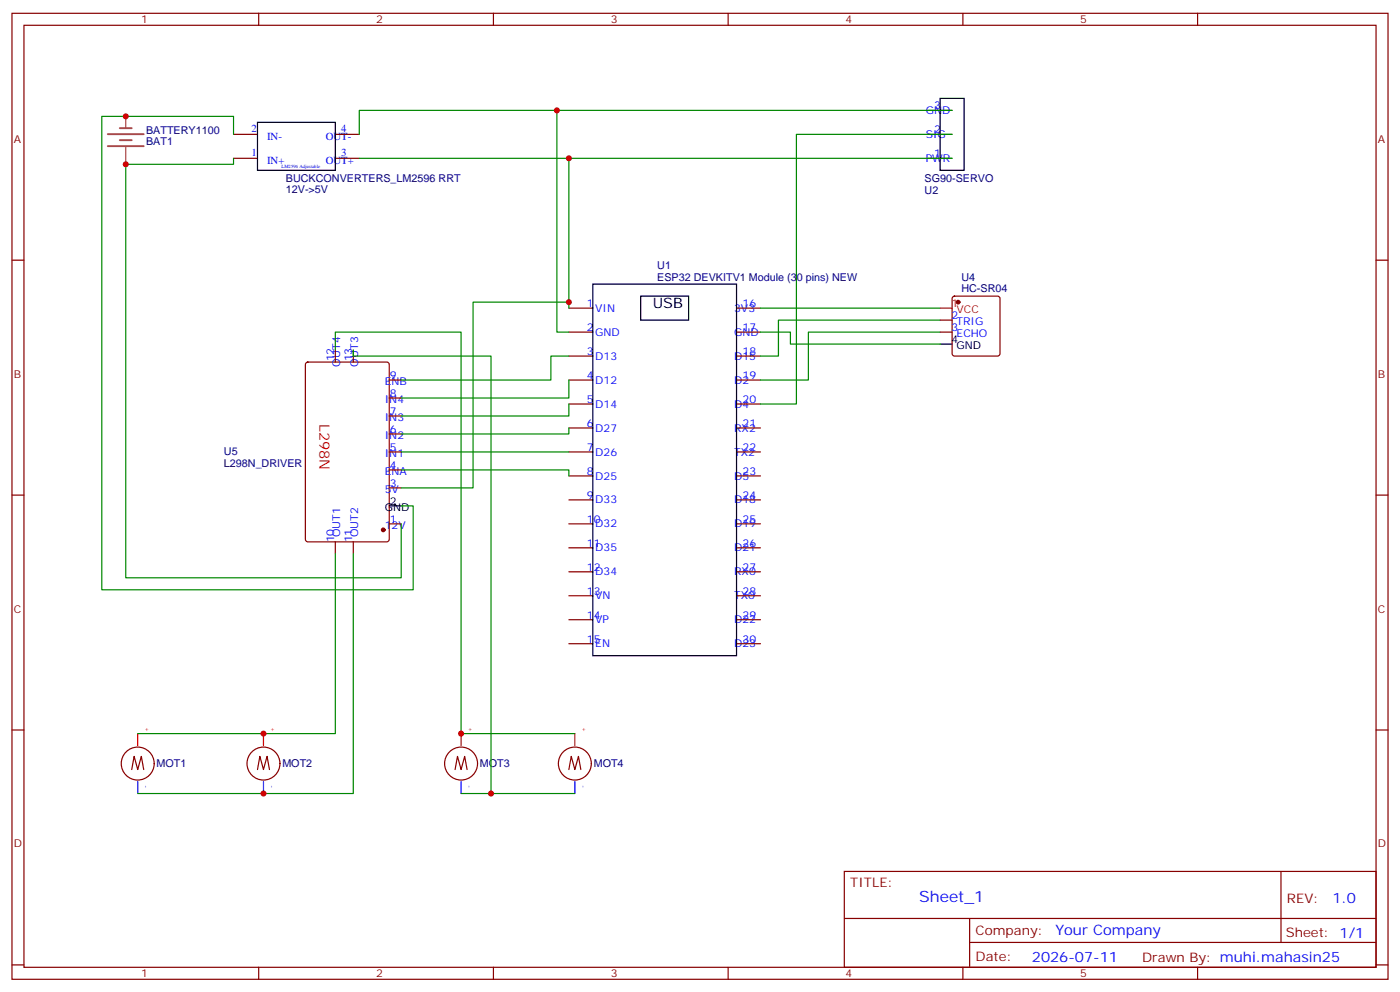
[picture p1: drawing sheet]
<svg xmlns="http://www.w3.org/2000/svg" width="412mm" height="292mm" viewBox="0 0 412 292" stroke-linecap="round" stroke-linejoin="round" font-family="sans-serif">
<g fill="none" stroke="#870000" stroke-width=".35">
<path d="M3.5 3.9h405.4v284.4h-405.4zM7.1 7.4h398.2v277.3h-398.2zM76.2 3.9v3.5M145.3 3.9v3.5M214.5 3.9v3.5M283.6 3.9v3.5M352.8 3.9v3.5M68.8 39.5h7M98.8 39.5h7M273.4 39.5h7.1M273.4 32.5h7.1M68.8 46.6h7"/>
<path d="M98.8 46.6h7M273.4 46.6h7.1M3.5 76.6h3.6M405.3 76.6h3.6M167.6 90.7h7M167.6 97.8h7M217 90.7h7M217 97.8h7M276.9 97.8h3.6M276.9 94.2h3.6M280.7 87.4l.5-.2h12.7l.5 .2 .2 .5v16.2l-.3 .5-.4 .2h-12.7l-.5-.2-.2-.5v-16.2zM90.2 106.8l.5-.2h23.2l.7 .4 .1 51.8-.5 .6-23.5 .1-.7-.5v-51.7z"/>
<path d="M98.8 103v3.6M104.1 103v3.6M114.7 111.9h3.5M114.7 117.2h3.5M167.6 104.8h7M167.6 111.9h7M167.6 118.9h7M217 104.8h7M217 111.9h7M217 118.9h7M114.7 133h3.5M114.7 138.3h3.5"/>
<path d="M114.7 127.7h3.5M114.7 122.4h3.5M167.6 126h7M167.6 133h7M217 126h7M217 133h7M3.5 145.7h3.6M98.8 159.5v3.5M104.1 159.5v3.5M114.7 154.2h3.5M114.7 143.6h3.5M167.6 140.1h7"/>
<path d="M167.6 147.1h7M167.6 154.2h7M217 140.1h7M217 147.1h7M217 154.2h7M405.3 145.7h3.6M167.6 161.3h7M167.6 168.3h7M167.6 175.4h7M217 161.3h7M217 168.3h7M217 175.4h7"/>
<path d="M167.6 182.4h7M167.6 189.5h7M217 182.4h7M217 189.5h7M3.5 214.9h3.6M405.3 214.9h3.6M38.8 226.5l.7-3.9 1.1 3.9 1-3.9 .7 3.9M75.8 226.5l.8-3.9 1 3.9 1.1-3.9 .7 3.9M134.1 226.5l.7-3.9 1 3.9 1.1-3.9 .7 3.9M167.6 226.5l.7-3.9 1 3.9 1.1-3.9 .7 3.9M248.7 256.5h156.6v28.2h-156.6zM377.3 256.5v20.9"/>
<path d="M248.7 270.4h156.5M285.6 277.4h119.6M285.6 270.4v14.1M3.5 284h3.6M76.2 284.7v3.6M145.3 284.7v3.6M214.5 284.7v3.6M283.6 284.7v3.6M352.8 284.7v3.6M405.3 284h3.6"/>
<circle cx="40.6" cy="224.8" r="4.9"/>
<circle cx="77.6" cy="224.8" r="4.9"/>
<circle cx="135.8" cy="224.8" r="4.9"/>
<circle cx="169.3" cy="224.8" r="4.9"/>
</g>
<path d="M75.8 36h23v14.1h-23zM276.9 29h7.1v21.1h-7.1zM174.6 83.6h42.4v109.4h-42.4zM188.7 87.2h14.1v7h-14.1zM276.9 101.3h3.6M114.7 148.9h3.5" fill="none" stroke="#000" stroke-width=".35"/>
<path d="M31.7 39.5h10.6M35.3 37.7h3.5M31.7 43h10.6M35.3 41.3h3.5" fill="none" stroke="#a64a4a" stroke-width=".56"/>
<path d="M37 34.3v3.4M37 43.4v1.4M37 44.9v3.5" fill="none" stroke="#a64a4a" stroke-width=".35"/>
<g fill="#870000" stroke="#870000" stroke-width=".35">
<circle cx="282.2" cy="88.9" r=".53"/>
<circle cx="112.9" cy="156" r=".53"/>
</g>
<path d="M276.9 90.7h3.6M40.6 215.9v3.6M77.6 215.9v3.6M135.8 215.9v3.6M169.3 215.9v3.6" fill="none" stroke="#f00" stroke-width=".35"/>
<path d="M40.6 230v3.6M77.6 230v3.6M135.8 230v3.6M169.3 230v3.6" fill="none" stroke="#00f" stroke-width=".35"/>
<g fill="none" stroke="#008700" stroke-width=".35">
<path d="M68.8 39.5v-5.2h-38.8v139.3h91.7v-24.7h-3.5M164 32.5v65.3h3.6M280.5 32.5h-174.7v7M280.5 39.5h-45.9v79.4h-10.6M68.8 46.6v1.8h-31.8v121.7h81.2v-15.9M105.8 46.6h174.7M167.6 46.6v44.1M167.6 88.9h-28.3v54.7h-21.1M224 97.8h8.8v3.5h44.1M224 90.7h52.9M276.9 94.2h-47.6v10.6h-5.3M276.9 97.8h-38.8v14.1h-14.1"/>
<path d="M98.8 103v-5.2h37v118.1h33.5M104.1 103v1.8h40.5v128.8M167.6 118.9v3.5h-49.4M167.6 111.9v5.3h-49.4M167.6 104.8h-5.3v7.1h-44.1M118.2 138.3h49.4v1.8M118.2 133h49.4M167.6 126v1.7h-49.4M98.8 163v52.9h-58.2M104.1 163v70.6h-63.5M135.8 233.6h33.5"/>
</g>
<g fill="#c00">
<circle cx="37" cy="48.4" r=".88"/>
<circle cx="164" cy="32.5" r=".88"/>
<circle cx="167.6" cy="46.6" r=".88"/>
<circle cx="37" cy="34.3" r=".88"/>
<circle cx="167.6" cy="88.9" r=".88"/>
<circle cx="77.6" cy="215.9" r=".88"/>
<circle cx="77.6" cy="233.6" r=".88"/>
<circle cx="135.8" cy="215.9" r=".88"/>
<circle cx="144.6" cy="233.6" r=".88"/>
</g>
<text font-size="4.6" fill="#00f" x="270.8" y="265.5">Sheet_1</text>
<text font-size="4.2" x="192.3" y="90.7">USB</text>
<text font-size="4.2" fill="#f00" x="94.2" y="124.7" transform="rotate(90 94.2 124.7)">L298N</text>
<g font-size="4.2" fill="#00f">
<text x="392.5" y="265.8">1.0</text>
<text x="310.9" y="275.3">Your Company</text>
<text x="304" y="283.1">2026-07-11</text>
</g>
<g font-size="3.9" fill="#800">
<text x="250.5" y="261.1">TITLE:</text>
<text x="379.1" y="265.8">REV:</text>
<text x="287.4" y="275.3">Company:</text>
<text x="378.7" y="275.9">Sheet: 1/1</text>
<text x="287.4" y="283">Date:</text>
<text x="336.4" y="283.1">Drawn By: muhi.mahasin25</text>
</g>
<g font-size="3.2" fill="#800">
<text x="41.6" y="6.9">1</text>
<text x="110.8" y="6.9">2</text>
<text x="179.9" y="6.9">3</text>
<text x="249.1" y="6.9">4</text>
<text x="318.2" y="6.9">5</text>
<text x="4.1" y="42">A</text>
<text x="405.9" y="42">A</text>
<text x="4.1" y="111.2">B</text>
<text x="405.9" y="111.2">B</text>
<text x="4.1" y="180.3">C</text>
<text x="405.9" y="180.3">C</text>
<text x="4.1" y="249.4">D</text>
<text x="405.9" y="249.4">D</text>
<text x="41.6" y="287.7">1</text>
<text x="110.8" y="287.7">2</text>
<text x="179.9" y="287.7">3</text>
<text x="249.1" y="287.7">4</text>
<text x="318.2" y="287.7">5</text>
</g>
<g font-size="3.2" fill="#00f">
<text x="272.7" y="33.5">GND</text>
<text x="275.2" y="32.1">3</text>
<text x="74.1" y="38.8">2</text>
<text x="78.7" y="41.1">IN-</text>
<text x="96" y="41.1">OUT-</text>
<text x="100.5" y="38.8">4</text>
<text x="272.7" y="40.6">SIG</text>
<text x="275.2" y="39.2">2</text>
<text x="74.1" y="45.9">1</text>
<text x="100.5" y="45.9">3</text>
<text x="272.7" y="47.7">PWR</text>
<text x="275.2" y="46.2">1</text>
<text x="78.7" y="48.2">IN+</text>
<text x="96" y="48.2">OUT+</text>
<text x="172.9" y="90.3">1</text>
<text x="175.3" y="91.8">VIN</text>
<text x="216.3" y="91.8">3V3</text>
<text x="218.7" y="90.3">16</text>
<text x="280.3" y="93.9">2</text>
<text x="281.8" y="95.6">TRIG</text>
<text x="172.9" y="97.4">2</text>
<text x="175.3" y="98.8">GND</text>
<text x="216.3" y="98.8">GND</text>
<text x="218.7" y="97.4">17</text>
<text x="280.3" y="97.4">3</text>
<text x="281.8" y="99.2">ECHO</text>
<text x="98.4" y="106.4" transform="rotate(-90 98.4 106.4)">12</text>
<text x="100.2" y="107.9" transform="rotate(-90 100.2 107.9)">OUT4</text>
<text x="103.7" y="106.4" transform="rotate(-90 103.7 106.4)">13</text>
<text x="105.5" y="107.9" transform="rotate(-90 105.5 107.9)">OUT3</text>
<text x="172.9" y="104.5">3</text>
<text x="175.3" y="105.9">D13</text>
<text x="216.3" y="105.9">D15</text>
<text x="218.7" y="104.5">18</text>
<text x="113.3" y="113.3">ENB</text>
<text x="114.8" y="111.5">9</text>
<text x="172.9" y="111.5">4</text>
<text x="175.3" y="112.9">D12</text>
<text x="216.3" y="112.9">D2</text>
<text x="218.7" y="111.5">19</text>
<text x="113.3" y="118.6">IN4</text>
<text x="114.8" y="116.8">8</text>
<text x="172.9" y="118.6">5</text>
<text x="175.3" y="120">D14</text>
<text x="216.3" y="120">D4</text>
<text x="218.7" y="118.6">20</text>
<text x="113.3" y="123.9">IN3</text>
<text x="114.8" y="122.1">7</text>
<text x="172.9" y="125.6">6</text>
<text x="218.7" y="125.6">21</text>
<text x="113.3" y="129.2">IN2</text>
<text x="114.8" y="127.4">6</text>
<text x="175.3" y="127">D27</text>
<text x="216.3" y="127">RX2</text>
<text x="113.3" y="134.4">IN1</text>
<text x="114.8" y="138">4</text>
<text x="114.8" y="132.7">5</text>
<text x="172.9" y="132.7">7</text>
<text x="175.3" y="134.1">D26</text>
<text x="216.3" y="134.1">TX2</text>
<text x="218.7" y="132.7">22</text>
<text x="113.3" y="139.7">ENA</text>
<text x="114.8" y="143.3">3</text>
<text x="172.9" y="139.7">8</text>
<text x="175.3" y="141.1">D25</text>
<text x="216.3" y="141.1">D5</text>
<text x="218.7" y="139.7">23</text>
<text x="113.3" y="145">5V</text>
<text x="172.9" y="146.8">9</text>
<text x="175.3" y="148.2">D33</text>
<text x="216.3" y="148.2">D18</text>
<text x="218.7" y="146.8">24</text>
<text x="113.3" y="155.6">12V</text>
<text x="114.8" y="153.8">1</text>
<text x="172.9" y="153.8">10</text>
<text x="175.3" y="155.3">D32</text>
<text x="216.3" y="155.3">D19</text>
<text x="218.7" y="153.8">25</text>
<text x="98.4" y="159.7" transform="rotate(-90 98.4 159.7)">10</text>
<text x="100.2" y="158.2" transform="rotate(-90 100.2 158.2)">OUT1</text>
<text x="103.7" y="159.7" transform="rotate(-90 103.7 159.7)">11</text>
<text x="105.5" y="158.2" transform="rotate(-90 105.5 158.2)">OUT2</text>
<text x="172.9" y="160.9">11</text>
<text x="218.7" y="160.9">26</text>
<text x="172.9" y="168">12</text>
<text x="175.3" y="162.3">D35</text>
<text x="216.3" y="162.3">D21</text>
<text x="218.7" y="168">27</text>
<text x="175.3" y="169.4">D34</text>
<text x="216.3" y="169.4">RX0</text>
<text x="172.9" y="175">13</text>
<text x="175.3" y="176.4">VN</text>
<text x="216.3" y="176.4">TX0</text>
<text x="218.7" y="175">28</text>
<text x="172.9" y="182.1">14</text>
<text x="175.3" y="183.5">VP</text>
<text x="216.3" y="183.5">D22</text>
<text x="218.7" y="182.1">29</text>
<text x="172.9" y="189.1">15</text>
<text x="175.3" y="190.5">EN</text>
<text x="216.3" y="190.5">D23</text>
<text x="218.7" y="189.1">30</text>
</g>
<g font-size="3.2" fill="#000080">
<text x="43" y="39.5">BATTERY1100</text>
<text x="43" y="42.8">BAT1</text>
<text x="84.2" y="53.7">BUCKCONVERTERS_LM2596 RRT</text>
<text x="272.4" y="53.7">SG90-SERVO</text>
<text x="84.2" y="56.9">12V-&gt;5V</text>
<text x="272.4" y="57">U2</text>
<text x="193.6" y="82.6">ESP32 DEVKITV1 Module (30 pins) NEW</text>
<text x="193.6" y="79.3">U1</text>
<text x="283.2" y="82.8">U4</text>
<text x="283.2" y="86.1">HC-SR04</text>
<text x="66" y="137.3">L298N_DRIVER</text>
<text x="66" y="134">U5</text>
<text x="46.1" y="225.8">MOT1</text>
<text x="83.2" y="225.8">MOT2</text>
<text x="141.4" y="225.8">MOT3</text>
<text x="174.9" y="225.8">MOT4</text>
</g>
<g font-size="3.2" fill="#f00">
<text x="280.3" y="90.3">1</text>
<text x="281.8" y="92.1">VCC</text>
</g>
<g font-size="3.2">
<text x="280.3" y="100.9">4</text>
<text x="281.8" y="102.7">GND</text>
<text x="114.8" y="148.6">2</text>
<text x="113.3" y="150.3">GND</text>
</g>
<g font-size="1.8" fill="#f00">
<text x="43.7" y="215.5" transform="rotate(-90 43.7 215.5)">+</text>
<text x="80.8" y="215.5" transform="rotate(-90 80.8 215.5)">+</text>
<text x="139" y="215.5" transform="rotate(-90 139 215.5)">+</text>
<text x="172.5" y="215.5" transform="rotate(-90 172.5 215.5)">+</text>
</g>
<g font-size="1.8" fill="#00f">
<text x="43.4" y="231.9" transform="rotate(-90 43.4 231.9)">-</text>
<text x="80.4" y="231.9" transform="rotate(-90 80.4 231.9)">-</text>
<text x="138.6" y="231.9" transform="rotate(-90 138.6 231.9)">-</text>
<text x="172.2" y="231.9" transform="rotate(-90 172.2 231.9)">-</text>
</g>
<text font-size="1.4" fill="#00f" x="82.9" y="49.4">LM2596 Adjustable</text>
</svg>
